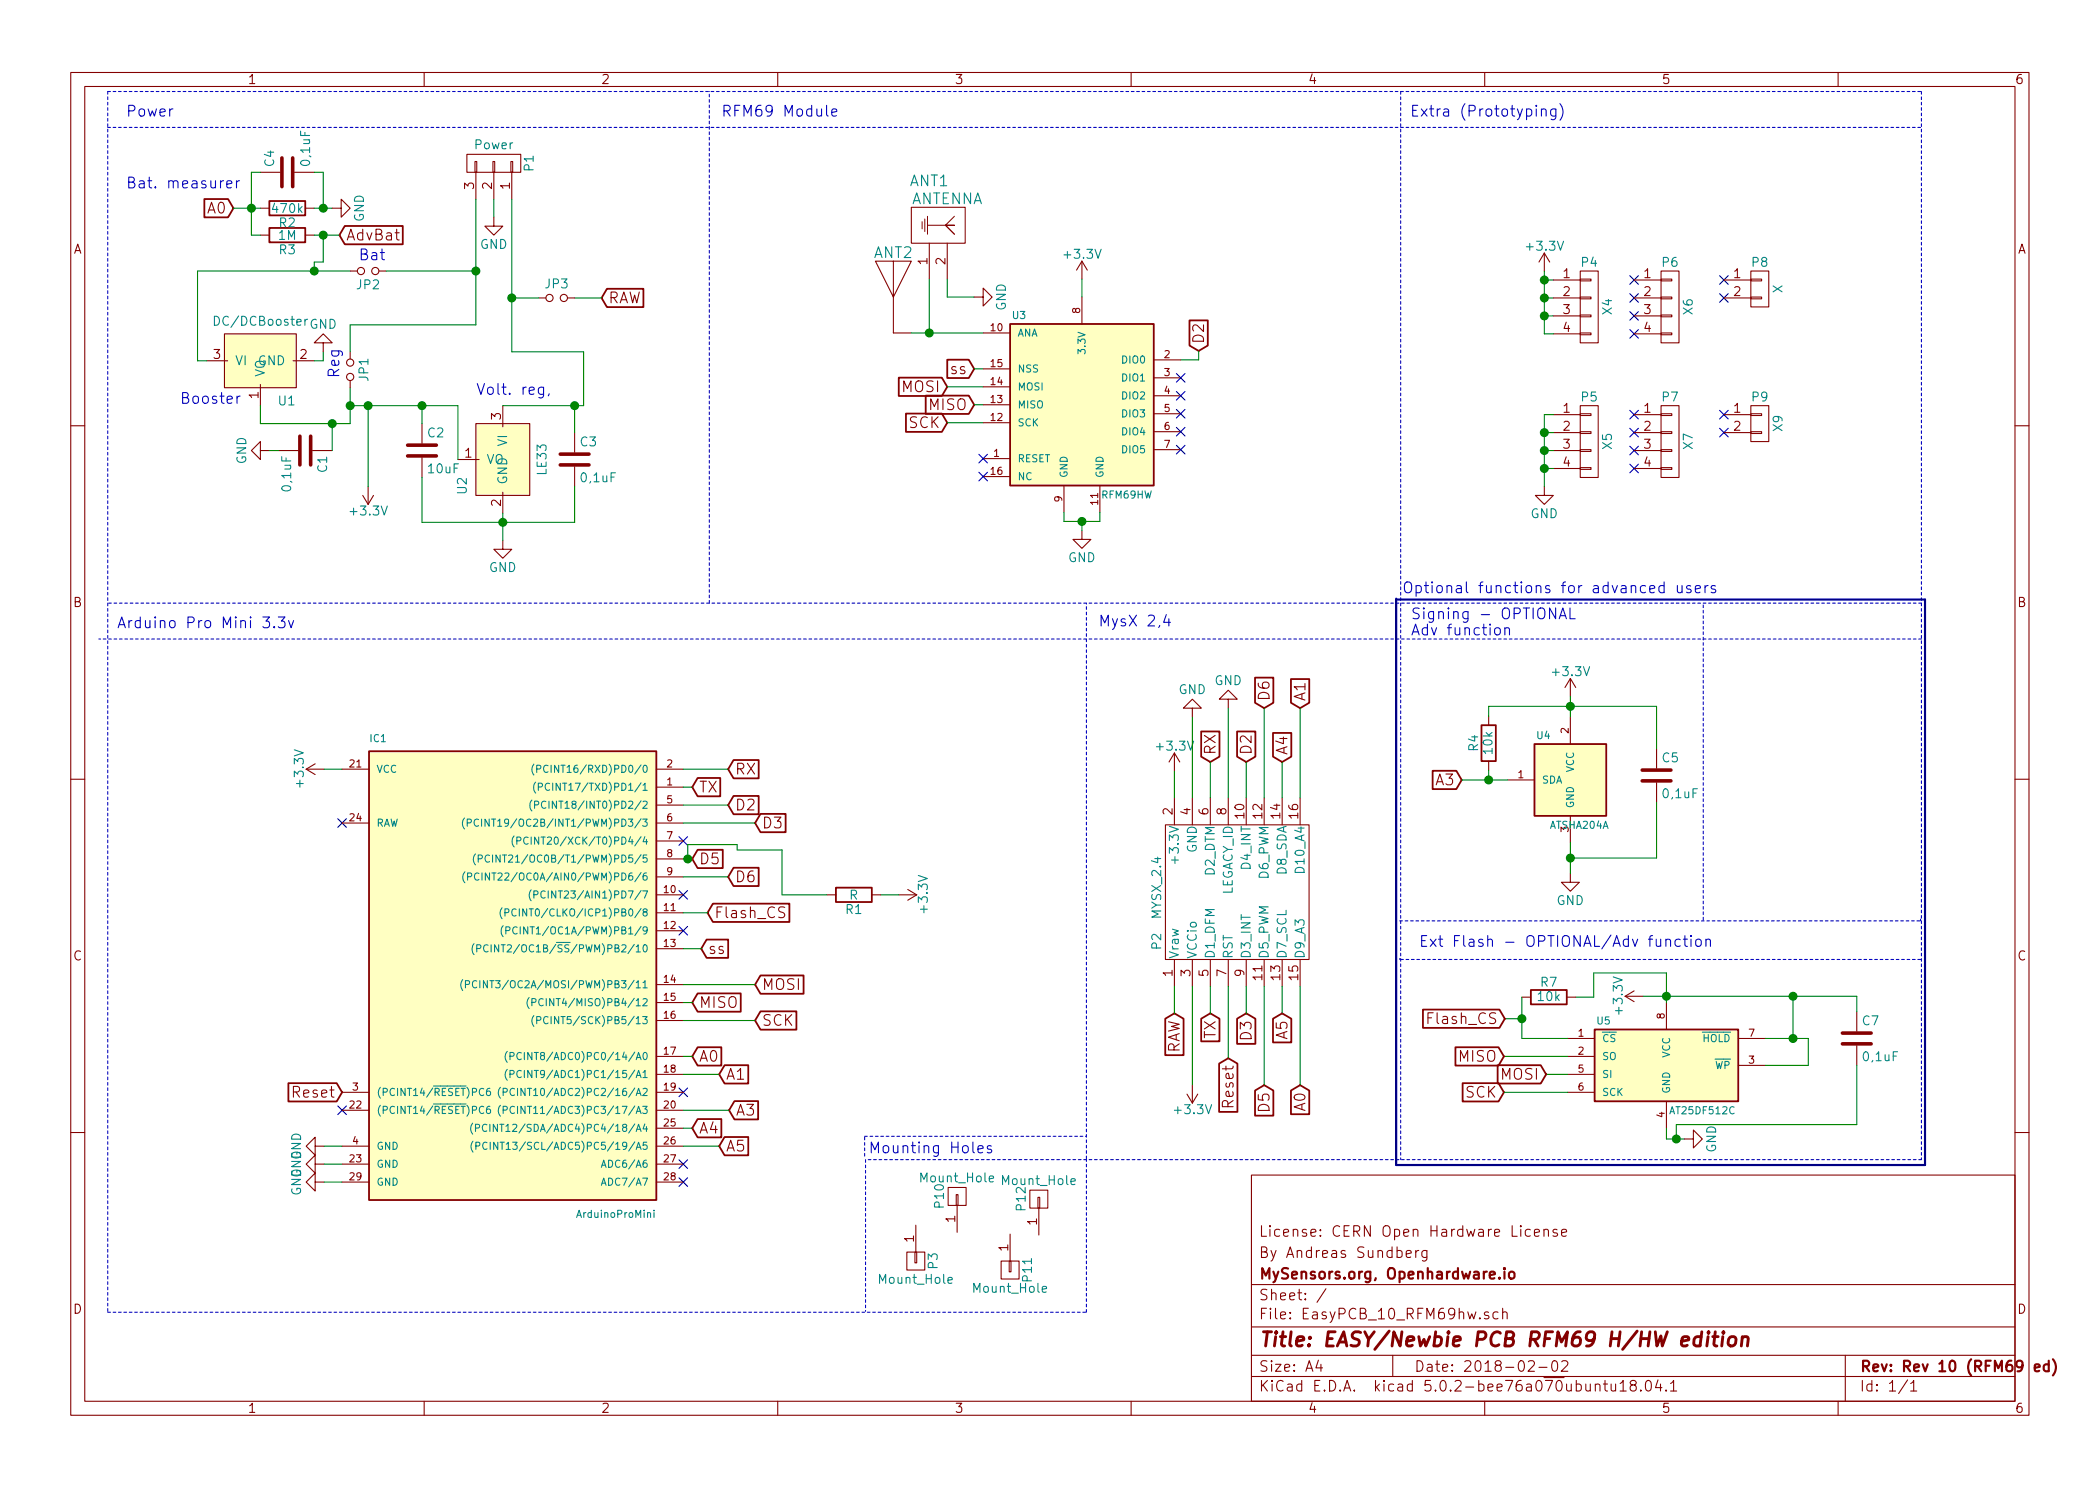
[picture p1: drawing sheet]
EESchema Schematic File Version 4
LIBS:EasyPCB_10_RFM69hw-cache
EELAYER 26 0
EELAYER END
$Descr A4 11693 8268
encoding utf-8
Sheet 1 1
Title "EASY/Newbie PCB RFM69 H/HW edition"
Date "2018-02-02"
Rev "Rev 10 (RFM69 ed)"
Comp "MySensors.org, Openhardware.io"
Comment1 "By Andreas Sundberg"
Comment2 "License: CERN Open Hardware License"
Comment3 ""
Comment4 ""
$EndDescr
$Comp
L EasyPCB_10_RFM69hw-rescue:RFM69HW-RESCUE-EasyPCB_10_RFM69hw U3
U 1 1
P 6025 1995
F 0 "U3" H 5675 2245 40  0000 C CNN
F 1 "RFM69HW" H 6275 1245 40  0000 C CNN
F 2 "mysensors_radios:RFM69HW_SMD_ThroughHole_Handsoldering" H 6025 1995 30  0001 C CIN
F 3 "" H 6025 1995 60  0000 C CNN
	1    6025 1995
	1    0    0    -1  
$EndComp
$Comp
L EasyPCB_10_RFM69hw-rescue:CONN_01X03 P1
U 1 1
P 2750 900
F 0 "P1" H 2750 1100 50  0000 C CNN
F 1 "Power" V 2850 900 50  0000 C CNN
F 2 "ASKicadLib:3_block_Screw_Terminal" H 2750 900 50  0001 C CNN
F 3 "" H 2750 900 50  0000 C CNN
	1    2750 900 
	0    1    -1   0   
$EndComp
$Comp
L EasyPCB_10_RFM69hw-rescue:C C2
U 1 1
P 2350 2500
F 0 "C2" H 2375 2600 50  0000 L CNN
F 1 "10uF" H 2375 2400 50  0000 L CNN
F 2 "Capacitors_ThroughHole:CP_Radial_D5.0mm_P2.50mm" H 2388 2350 50  0001 C CNN
F 3 "" H 2350 2500 50  0000 C CNN
	1    2350 2500
	1    0    0    -1  
$EndComp
$Comp
L EasyPCB_10_RFM69hw-rescue:C C3
U 1 1
P 3200 2550
F 0 "C3" H 3225 2650 50  0000 L CNN
F 1 "0,1uF" H 3225 2450 50  0000 L CNN
F 2 "Capacitors_ThroughHole:CP_Radial_D5.0mm_P2.50mm" H 3238 2400 50  0001 C CNN
F 3 "" H 3200 2550 50  0000 C CNN
	1    3200 2550
	1    0    0    -1  
$EndComp
$Comp
L EasyPCB_10_RFM69hw-rescue:GND #PWR01
U 1 1
P 2800 3000
F 0 "#PWR01" H 2800 2750 50  0001 C CNN
F 1 "GND" H 2800 2850 50  0000 C CNN
F 2 "" H 2800 3000 50  0000 C CNN
F 3 "" H 2800 3000 50  0000 C CNN
	1    2800 3000
	1    0    0    -1  
$EndComp
$Comp
L EasyPCB_10_RFM69hw-rescue:+3.3V #PWR02
U 1 1
P 2050 2700
F 0 "#PWR02" H 2050 2550 50  0001 C CNN
F 1 "+3.3V" H 2050 2840 50  0000 C CNN
F 2 "" H 2050 2700 50  0000 C CNN
F 3 "" H 2050 2700 50  0000 C CNN
	1    2050 2700
	-1   0    0    1   
$EndComp
$Comp
L EasyPCB_10_RFM69hw-rescue:ANT ANT2
U 1 1
P 4975 1845
F 0 "ANT2" H 4975 2295 60  0000 C CNN
F 1 "ANTENNA" H 4975 1795 60  0001 C CNN
F 2 "Pin_Headers:Pin_Header_Straight_1x01_Pitch2.54mm" H 4975 1845 60  0001 C CNN
F 3 "" H 4975 1845 60  0000 C CNN
	1    4975 1845
	1    0    0    -1  
$EndComp
$Comp
L EasyPCB_10_RFM69hw-rescue:GND #PWR03
U 1 1
P 1805 6375
F 0 "#PWR03" H 1805 6125 50  0001 C CNN
F 1 "GND" H 1805 6225 50  0000 C CNN
F 2 "" H 1805 6375 50  0000 C CNN
F 3 "" H 1805 6375 50  0000 C CNN
	1    1805 6375
	0    1    1    0   
$EndComp
$Comp
L EasyPCB_10_RFM69hw-rescue:GND #PWR04
U 1 1
P 1805 6475
F 0 "#PWR04" H 1805 6225 50  0001 C CNN
F 1 "GND" H 1805 6325 50  0000 C CNN
F 2 "" H 1805 6475 50  0000 C CNN
F 3 "" H 1805 6475 50  0000 C CNN
	1    1805 6475
	0    1    1    0   
$EndComp
$Comp
L EasyPCB_10_RFM69hw-rescue:GND #PWR05
U 1 1
P 1805 6575
F 0 "#PWR05" H 1805 6325 50  0001 C CNN
F 1 "GND" H 1805 6425 50  0000 C CNN
F 2 "" H 1805 6575 50  0000 C CNN
F 3 "" H 1805 6575 50  0000 C CNN
	1    1805 6575
	0    1    1    0   
$EndComp
$Comp
L EasyPCB_10_RFM69hw-rescue:+3.3V #PWR06
U 1 1
P 1805 4275
F 0 "#PWR06" H 1805 4125 50  0001 C CNN
F 1 "+3.3V" H 1805 4415 50  0000 C CNN
F 2 "" H 1805 4275 50  0000 C CNN
F 3 "" H 1805 4275 50  0000 C CNN
	1    1805 4275
	0    -1   -1   0   
$EndComp
$Comp
L EasyPCB_10_RFM69hw-rescue:MYSX_2.4 P2
U 1 1
P 6540 5485
F 0 "P2" H 6790 5585 50  0000 C CNN
F 1 "MYSX_2.4" H 7090 5585 50  0000 C CNN
F 2 "mysensors_connectors:MYSX_2.4" H 6540 4285 60  0001 C CNN
F 3 "" H 6540 4285 60  0000 C CNN
	1    6540 5485
	0    -1   -1   0   
$EndComp
$Comp
L EasyPCB_10_RFM69hw-rescue:Jumper_NO_Small JP3
U 1 1
P 3100 1650
F 0 "JP3" H 3100 1730 50  0000 C CNN
F 1 "RAW" H 3110 1590 50  0001 C CNN
F 2 "Pin_Headers:Pin_Header_Straight_1x02_Pitch2.54mm" H 3100 1650 50  0001 C CNN
F 3 "" H 3100 1650 50  0000 C CNN
	1    3100 1650
	1    0    0    -1  
$EndComp
Text GLabel 6540 5635 3    60   Input ~ 0
RAW
Text GLabel 3350 1650 2    60   Input ~ 0
RAW
$Comp
L EasyPCB_10_RFM69hw-rescue:+3.3V #PWR07
U 1 1
P 6540 4285
F 0 "#PWR07" H 6540 4135 50  0001 C CNN
F 1 "+3.3V" H 6540 4425 50  0000 C CNN
F 2 "" H 6540 4285 50  0000 C CNN
F 3 "" H 6540 4285 50  0000 C CNN
	1    6540 4285
	1    0    0    -1  
$EndComp
$Comp
L EasyPCB_10_RFM69hw-rescue:GND #PWR08
U 1 1
P 6640 3985
F 0 "#PWR08" H 6640 3735 50  0001 C CNN
F 1 "GND" H 6640 3835 50  0000 C CNN
F 2 "" H 6640 3985 50  0000 C CNN
F 3 "" H 6640 3985 50  0000 C CNN
	1    6640 3985
	-1   0    0    1   
$EndComp
$Comp
L EasyPCB_10_RFM69hw-rescue:+3.3V #PWR09
U 1 1
P 6640 6035
F 0 "#PWR09" H 6640 5885 50  0001 C CNN
F 1 "+3.3V" H 6640 6175 50  0000 C CNN
F 2 "" H 6640 6035 50  0000 C CNN
F 3 "" H 6640 6035 50  0000 C CNN
	1    6640 6035
	-1   0    0    1   
$EndComp
Text GLabel 6740 5635 3    60   Input ~ 0
TX
Text GLabel 6740 4235 1    60   Input ~ 0
RX
Text GLabel 3855 4375 2    60   Input ~ 0
TX
Text GLabel 4055 4275 2    60   Input ~ 0
RX
$Comp
L EasyPCB_10_RFM69hw-rescue:GND #PWR010
U 1 1
P 6840 3935
F 0 "#PWR010" H 6840 3685 50  0001 C CNN
F 1 "GND" H 6840 3785 50  0000 C CNN
F 2 "" H 6840 3935 50  0000 C CNN
F 3 "" H 6840 3935 50  0000 C CNN
	1    6840 3935
	-1   0    0    1   
$EndComp
Text GLabel 6940 5635 3    60   Input ~ 0
D3
Text GLabel 6940 4235 1    60   Input ~ 0
D2
Text GLabel 6840 5885 3    60   Input ~ 0
Reset
Text GLabel 7040 6035 3    60   Input ~ 0
D5
Text GLabel 7040 3935 1    60   Input ~ 0
D6
Text GLabel 7140 5635 3    60   Input ~ 0
A5
Text GLabel 7140 4235 1    60   Input ~ 0
A4
Text GLabel 7240 6035 3    60   Input ~ 0
A0
Text GLabel 7240 3935 1    60   Input ~ 0
A1
Text GLabel 3855 5875 2    60   Input ~ 0
A0
Text GLabel 4005 5975 2    60   Input ~ 0
A1
Text GLabel 4005 6375 2    60   Input ~ 0
A5
Text GLabel 3855 6275 2    60   Input ~ 0
A4
Text GLabel 4055 4475 2    60   Input ~ 0
D2
Text GLabel 4205 4575 2    60   Input ~ 0
D3
Text GLabel 3855 4775 2    60   Input ~ 0
D5
Text GLabel 4055 4875 2    60   Input ~ 0
D6
Text GLabel 3855 5575 2    60   Input ~ 0
MISO
Text GLabel 4205 5475 2    60   Input ~ 0
MOSI
Text GLabel 4205 5675 2    60   Input ~ 0
SCK
Text GLabel 3905 5275 2    60   Input ~ 0
ss
Text GLabel 5425 2045 0    60   Input ~ 0
ss
Text GLabel 5275 2145 0    60   Input ~ 0
MOSI
Text GLabel 5425 2245 0    60   Input ~ 0
MISO
Text GLabel 5275 2345 0    60   Input ~ 0
SCK
$Comp
L EasyPCB_10_RFM69hw-rescue:GND #PWR011
U 1 1
P 6025 2945
F 0 "#PWR011" H 6025 2695 50  0001 C CNN
F 1 "GND" H 6025 2795 50  0000 C CNN
F 2 "" H 6025 2945 50  0000 C CNN
F 3 "" H 6025 2945 50  0000 C CNN
	1    6025 2945
	1    0    0    -1  
$EndComp
$Comp
L EasyPCB_10_RFM69hw-rescue:+3.3V #PWR012
U 1 1
P 6025 1545
F 0 "#PWR012" H 6025 1395 50  0001 C CNN
F 1 "+3.3V" H 6025 1685 50  0000 C CNN
F 2 "" H 6025 1545 50  0000 C CNN
F 3 "" H 6025 1545 50  0000 C CNN
	1    6025 1545
	1    0    0    -1  
$EndComp
Text GLabel 6675 1945 1    60   Input ~ 0
D2
$Comp
L EasyPCB_10_RFM69hw-rescue:GND #PWR013
U 1 1
P 8600 2700
F 0 "#PWR013" H 8600 2450 50  0001 C CNN
F 1 "GND" H 8600 2550 50  0000 C CNN
F 2 "" H 8600 2700 50  0000 C CNN
F 3 "" H 8600 2700 50  0000 C CNN
	1    8600 2700
	1    0    0    -1  
$EndComp
$Comp
L EasyPCB_10_RFM69hw-rescue:+3.3V #PWR014
U 1 1
P 8600 1500
F 0 "#PWR014" H 8600 1350 50  0001 C CNN
F 1 "+3.3V" H 8600 1640 50  0000 C CNN
F 2 "" H 8600 1500 50  0000 C CNN
F 3 "" H 8600 1500 50  0000 C CNN
	1    8600 1500
	1    0    0    -1  
$EndComp
NoConn ~ 3805 4675
NoConn ~ 3805 4975
NoConn ~ 3805 6075
NoConn ~ 3805 6475
NoConn ~ 3805 6575
NoConn ~ 1905 6175
NoConn ~ 1905 4575
NoConn ~ 9100 1550
NoConn ~ 9100 1650
NoConn ~ 9100 1750
NoConn ~ 9100 1850
NoConn ~ 9100 2300
NoConn ~ 9100 2400
NoConn ~ 9100 2500
NoConn ~ 9100 2600
NoConn ~ 9600 2400
NoConn ~ 9600 2300
NoConn ~ 9600 1650
NoConn ~ 9600 1550
NoConn ~ 5475 2545
NoConn ~ 5475 2645
NoConn ~ 6575 2095
NoConn ~ 6575 2195
NoConn ~ 6575 2295
NoConn ~ 6575 2395
NoConn ~ 6575 2495
$Comp
L EasyPCB_10_RFM69hw-rescue:Jumper_NO_Small JP1
U 1 1
P 1950 2050
F 0 "JP1" H 1950 2130 50  0000 C CNN
F 1 "REG" H 1960 1990 50  0001 C CNN
F 2 "Pin_Headers:Pin_Header_Straight_1x02_Pitch2.54mm" H 1950 2050 50  0001 C CNN
F 3 "" H 1950 2050 50  0000 C CNN
	1    1950 2050
	0    1    1    0   
$EndComp
Text Notes 1900 2100 1    60   ~ 0
Reg
$Comp
L EasyPCB_10_RFM69hw-rescue:GND #PWR015
U 1 1
P 1800 1950
F 0 "#PWR015" H 1800 1700 50  0001 C CNN
F 1 "GND" H 1800 1800 50  0000 C CNN
F 2 "" H 1800 1950 50  0000 C CNN
F 3 "" H 1800 1950 50  0000 C CNN
	1    1800 1950
	-1   0    0    1   
$EndComp
$Comp
L EasyPCB_10_RFM69hw-rescue:Jumper_NO_Small JP2
U 1 1
P 2050 1500
F 0 "JP2" H 2050 1580 50  0000 C CNN
F 1 "BAT" H 2060 1440 50  0001 C CNN
F 2 "Pin_Headers:Pin_Header_Straight_1x02_Pitch2.54mm" H 2050 1500 50  0001 C CNN
F 3 "" H 2050 1500 50  0000 C CNN
	1    2050 1500
	-1   0    0    1   
$EndComp
Text Notes 2150 1450 2    60   ~ 0
Bat
$Comp
L EasyPCB_10_RFM69hw-rescue:C C1
U 1 1
P 1700 2500
F 0 "C1" H 1725 2600 50  0000 L CNN
F 1 "0,1uF" H 1725 2400 50  0000 L CNN
F 2 "Capacitors_ThroughHole:CP_Radial_D5.0mm_P2.50mm" H 1738 2350 50  0001 C CNN
F 3 "" H 1700 2500 50  0000 C CNN
	1    1700 2500
	0    1    1    0   
$EndComp
$Comp
L EasyPCB_10_RFM69hw-rescue:GND #PWR016
U 1 1
P 1500 2500
F 0 "#PWR016" H 1500 2250 50  0001 C CNN
F 1 "GND" H 1500 2350 50  0000 C CNN
F 2 "" H 1500 2500 50  0000 C CNN
F 3 "" H 1500 2500 50  0000 C CNN
	1    1500 2500
	0    1    1    0   
$EndComp
$Comp
L EasyPCB_10_RFM69hw-rescue:R R1
U 1 1
P 4755 4975
F 0 "R1" V 4835 4975 50  0000 C CNN
F 1 "R" V 4755 4975 50  0000 C CNN
F 2 "Resistors_ThroughHole:R_Axial_DIN0207_L6.3mm_D2.5mm_P10.16mm_Horizontal" V 4685 4975 50  0001 C CNN
F 3 "" H 4755 4975 50  0000 C CNN
	1    4755 4975
	0    1    1    0   
$EndComp
$Comp
L EasyPCB_10_RFM69hw-rescue:+3.3V #PWR017
U 1 1
P 5005 4975
F 0 "#PWR017" H 5005 4825 50  0001 C CNN
F 1 "+3.3V" H 5005 5115 50  0000 C CNN
F 2 "" H 5005 4975 50  0000 C CNN
F 3 "" H 5005 4975 50  0000 C CNN
	1    5005 4975
	0    1    1    0   
$EndComp
$Comp
L EasyPCB_10_RFM69hw-rescue:LE33 U2
U 1 1
P 2800 2650
F 0 "U2" H 2900 2400 50  0000 R BNN
F 1 "LE33" H 2700 2900 50  0000 C TNN
F 2 "ASKicadLib:TO-92_LE33_Andreas" H 2700 2700 60  0001 C CNN
F 3 "" H 2700 2700 60  0000 C CNN
	1    2800 2650
	0    1    1    0   
$EndComp
$Comp
L EasyPCB_10_RFM69hw-rescue:DC_DCBooster U1
U 1 1
P 1550 2000
F 0 "U1" H 1650 1750 50  0000 R BNN
F 1 "DC/DCBooster" H 1450 2250 50  0000 C TNN
F 2 "Pin_Headers:Pin_Header_Straight_1x03_Pitch2.54mm" H 1450 2050 60  0001 C CNN
F 3 "" H 1450 2050 60  0000 C CNN
	1    1550 2000
	1    0    0    -1  
$EndComp
$Comp
L EasyPCB_10_RFM69hw-rescue:GND #PWR018
U 1 1
P 2750 1200
F 0 "#PWR018" H 2750 950 50  0001 C CNN
F 1 "GND" H 2750 1050 50  0000 C CNN
F 2 "" H 2750 1200 50  0000 C CNN
F 3 "" H 2750 1200 50  0000 C CNN
	1    2750 1200
	1    0    0    -1  
$EndComp
Text GLabel 1905 6075 0    60   Input ~ 0
Reset
$Comp
L EasyPCB_10_RFM69hw-rescue:ArduinoProMini IC1
U 1 1
P 2805 5375
F 0 "IC1" H 2055 6625 40  0000 L BNN
F 1 "ArduinoProMini" H 3205 3975 40  0000 L BNN
F 2 "mysensors_arduino:pro_mini" H 2805 5375 30  0001 C CIN
F 3 "" H 2805 5375 60  0000 C CNN
	1    2805 5375
	1    0    0    -1  
$EndComp
$Comp
L EasyPCB_10_RFM69hw-rescue:ANTENNA ANT1
U 1 1
P 5225 1245
F 0 "ANT1" V 4975 1195 60  0000 C CNN
F 1 "ANTENNA" V 5075 1295 60  0000 C CNN
F 2 "kicad-footprints:SMA_EDGE" H 5225 1245 60  0001 C CNN
F 3 "" H 5225 1245 60  0001 C CNN
	1    5225 1245
	0    1    1    0   
$EndComp
$Comp
L EasyPCB_10_RFM69hw-rescue:GND #PWR019
U 1 1
P 5425 1645
F 0 "#PWR019" H 5425 1395 50  0001 C CNN
F 1 "GND" H 5425 1495 50  0000 C CNN
F 2 "" H 5425 1645 50  0000 C CNN
F 3 "" H 5425 1645 50  0000 C CNN
	1    5425 1645
	0    -1   -1   0   
$EndComp
$Comp
L EasyPCB_10_RFM69hw-rescue:CONN_01X04 P4
U 1 1
P 8850 1700
F 0 "P4" H 8850 1950 50  0000 C CNN
F 1 "X4" V 8950 1700 50  0000 C CNN
F 2 "Pin_Headers:Pin_Header_Straight_1x04_Pitch2.54mm" H 8850 1700 50  0001 C CNN
F 3 "" H 8850 1700 50  0000 C CNN
	1    8850 1700
	1    0    0    -1  
$EndComp
$Comp
L EasyPCB_10_RFM69hw-rescue:CONN_01X04 P5
U 1 1
P 8850 2450
F 0 "P5" H 8850 2700 50  0000 C CNN
F 1 "X5" V 8950 2450 50  0000 C CNN
F 2 "Pin_Headers:Pin_Header_Straight_1x04_Pitch2.54mm" H 8850 2450 50  0001 C CNN
F 3 "" H 8850 2450 50  0000 C CNN
	1    8850 2450
	1    0    0    -1  
$EndComp
$Comp
L EasyPCB_10_RFM69hw-rescue:CONN_01X04 P6
U 1 1
P 9300 1700
F 0 "P6" H 9300 1950 50  0000 C CNN
F 1 "X6" V 9400 1700 50  0000 C CNN
F 2 "Pin_Headers:Pin_Header_Straight_1x04_Pitch2.54mm" H 9300 1700 50  0001 C CNN
F 3 "" H 9300 1700 50  0000 C CNN
	1    9300 1700
	1    0    0    -1  
$EndComp
$Comp
L EasyPCB_10_RFM69hw-rescue:CONN_01X04 P7
U 1 1
P 9300 2450
F 0 "P7" H 9300 2700 50  0000 C CNN
F 1 "X7" V 9400 2450 50  0000 C CNN
F 2 "Pin_Headers:Pin_Header_Straight_1x04_Pitch2.54mm" H 9300 2450 50  0001 C CNN
F 3 "" H 9300 2450 50  0000 C CNN
	1    9300 2450
	1    0    0    -1  
$EndComp
$Comp
L EasyPCB_10_RFM69hw-rescue:R R3
U 1 1
P 1600 1300
F 0 "R3" V 1680 1300 50  0000 C CNN
F 1 "1M" V 1600 1300 50  0000 C CNN
F 2 "Resistors_ThroughHole:R_Axial_DIN0207_L6.3mm_D2.5mm_P7.62mm_Horizontal" V 1530 1300 50  0001 C CNN
F 3 "" H 1600 1300 50  0000 C CNN
	1    1600 1300
	0    1    1    0   
$EndComp
$Comp
L EasyPCB_10_RFM69hw-rescue:R R2
U 1 1
P 1600 1150
F 0 "R2" V 1680 1150 50  0000 C CNN
F 1 "470k" V 1600 1150 50  0000 C CNN
F 2 "Resistors_ThroughHole:R_Axial_DIN0207_L6.3mm_D2.5mm_P7.62mm_Horizontal" V 1530 1150 50  0001 C CNN
F 3 "" H 1600 1150 50  0000 C CNN
	1    1600 1150
	0    1    1    0   
$EndComp
$Comp
L EasyPCB_10_RFM69hw-rescue:C C4
U 1 1
P 1600 950
F 0 "C4" H 1625 1050 50  0000 L CNN
F 1 "0,1uF" H 1625 850 50  0000 L CNN
F 2 "Capacitors_ThroughHole:CP_Radial_D5.0mm_P2.50mm" H 1638 800 50  0001 C CNN
F 3 "" H 1600 950 50  0000 C CNN
	1    1600 950 
	0    -1   -1   0   
$EndComp
$Comp
L EasyPCB_10_RFM69hw-rescue:GND #PWR020
U 1 1
P 1850 1150
F 0 "#PWR020" H 1850 900 50  0001 C CNN
F 1 "GND" H 1850 1000 50  0000 C CNN
F 2 "" H 1850 1150 50  0000 C CNN
F 3 "" H 1850 1150 50  0000 C CNN
	1    1850 1150
	0    -1   -1   0   
$EndComp
Text GLabel 1300 1150 0    60   Input ~ 0
A0
Text Notes 700  650  0    60   ~ 0
Power
Text Notes 700  1050 0    60   ~ 0
Bat. measurer
Text Notes 1000 2250 0    60   ~ 0
Booster\n
Text Notes 2650 2200 0    60   ~ 0
Volt. reg,
Text Notes 6115 3490 0    60   ~ 0
MysX 2,4
Text Notes 7850 650  0    60   ~ 0
Extra (Prototyping)
Text Notes 4015 650  0    60   ~ 0
RFM69 Module
Text Notes 650  3500 0    60   ~ 0
Arduino Pro Mini 3.3v
Text Notes 7855 3540 0    60   ~ 0
Signing - OPTIONAL\nAdv function
$Comp
L EasyPCB_10_RFM69hw-rescue:ATSHA204A U4
U 1 1
P 8945 4335
F 0 "U4" H 8595 4585 40  0000 C CNN
F 1 "ATSHA204A" H 8795 4085 40  0000 C CNN
F 2 "TO_SOT_Packages_SMD:SOT-23_Handsoldering" H 8695 4335 30  0001 C CIN
F 3 "" H 8945 4335 60  0000 C CNN
	1    8945 4335
	1    0    0    -1  
$EndComp
$Comp
L EasyPCB_10_RFM69hw-rescue:+3.3V #PWR021
U 1 1
P 8745 3870
F 0 "#PWR021" H 8745 3720 50  0001 C CNN
F 1 "+3.3V" H 8745 4010 50  0000 C CNN
F 2 "" H 8745 3870 50  0000 C CNN
F 3 "" H 8745 3870 50  0000 C CNN
	1    8745 3870
	1    0    0    -1  
$EndComp
$Comp
L EasyPCB_10_RFM69hw-rescue:GND #PWR022
U 1 1
P 8745 4855
F 0 "#PWR022" H 8745 4605 50  0001 C CNN
F 1 "GND" H 8745 4705 50  0000 C CNN
F 2 "" H 8745 4855 50  0000 C CNN
F 3 "" H 8745 4855 50  0000 C CNN
	1    8745 4855
	1    0    0    -1  
$EndComp
Text GLabel 8140 4335 0    60   Input ~ 0
A3
$Comp
L EasyPCB_10_RFM69hw-rescue:C C5
U 1 1
P 9225 4310
F 0 "C5" H 9250 4410 50  0000 L CNN
F 1 "0,1uF" H 9250 4210 50  0000 L CNN
F 2 "Capacitors_SMD:C_0805_HandSoldering" H 9263 4160 50  0001 C CNN
F 3 "" H 9225 4310 50  0000 C CNN
	1    9225 4310
	1    0    0    -1  
$EndComp
$Comp
L EasyPCB_10_RFM69hw-rescue:R R4
U 1 1
P 8290 4130
F 0 "R4" V 8370 4130 50  0000 C CNN
F 1 "10k" V 8290 4130 50  0000 C CNN
F 2 "Resistors_SMD:R_0805_HandSoldering" V 8220 4130 50  0001 C CNN
F 3 "" H 8290 4130 50  0000 C CNN
	1    8290 4130
	-1   0    0    1   
$EndComp
Text GLabel 4060 6175 2    60   Input ~ 0
A3
NoConn ~ 3805 5175
Wire Wire Line
	2850 1950 3250 1950
Wire Wire Line
	3250 1950 3250 2250
Wire Wire Line
	3250 2250 3200 2250
Connection ~ 2050 2250
Wire Wire Line
	2650 1800 1950 1800
Wire Wire Line
	3200 2400 3200 2250
Connection ~ 3200 2250
Wire Wire Line
	3200 2900 3200 2700
Wire Wire Line
	5075 1845 5175 1845
Wire Wire Line
	5175 1845 5175 1545
Connection ~ 5175 1845
Wire Wire Line
	1805 6575 1905 6575
Wire Wire Line
	1905 6475 1805 6475
Wire Wire Line
	1805 6375 1905 6375
Wire Wire Line
	1805 4275 1905 4275
Wire Wire Line
	3000 1650 2850 1650
Connection ~ 2850 1650
Wire Wire Line
	3200 1650 3350 1650
Wire Wire Line
	6540 5485 6540 5635
Wire Wire Line
	6540 4285 6540 4435
Wire Wire Line
	6640 4435 6640 3985
Wire Wire Line
	6640 6035 6640 5485
Wire Wire Line
	6740 5485 6740 5635
Wire Wire Line
	6740 4435 6740 4235
Wire Wire Line
	3805 4375 3855 4375
Wire Wire Line
	3805 4275 4055 4275
Wire Wire Line
	6840 4435 6840 3935
Wire Wire Line
	6940 5485 6940 5635
Wire Wire Line
	7040 5485 7040 6035
Wire Wire Line
	7140 5485 7140 5635
Wire Wire Line
	7240 5485 7240 6035
Wire Wire Line
	7040 4435 7040 3935
Wire Wire Line
	7140 4435 7140 4235
Wire Wire Line
	7240 4435 7240 3935
Wire Wire Line
	4005 5975 3805 5975
Wire Wire Line
	3805 5875 3855 5875
Wire Wire Line
	4005 6375 3805 6375
Wire Wire Line
	3805 6275 3855 6275
Wire Wire Line
	4055 4475 3805 4475
Wire Wire Line
	3805 4575 4205 4575
Wire Wire Line
	4055 4875 3805 4875
Wire Wire Line
	3805 4775 3830 4775
Wire Wire Line
	3805 5575 3855 5575
Wire Wire Line
	3805 5675 4205 5675
Wire Wire Line
	4205 5475 3805 5475
Wire Wire Line
	3805 5275 3905 5275
Wire Wire Line
	5475 2045 5425 2045
Wire Wire Line
	5475 2145 5275 2145
Wire Wire Line
	5475 2245 5425 2245
Wire Wire Line
	5475 2345 5275 2345
Wire Wire Line
	5925 2845 5925 2895
Wire Wire Line
	5925 2895 6025 2895
Wire Wire Line
	6125 2895 6125 2845
Wire Wire Line
	6025 2895 6025 2945
Connection ~ 6025 2895
Wire Wire Line
	6025 1545 6025 1645
Wire Wire Line
	6575 1995 6675 1995
Wire Wire Line
	6675 1995 6675 1945
Wire Wire Line
	6940 4435 6940 4235
Wire Wire Line
	8600 2300 8600 2400
Wire Wire Line
	8650 2300 8600 2300
Wire Wire Line
	8650 2400 8600 2400
Connection ~ 8600 2400
Wire Wire Line
	8650 2500 8600 2500
Connection ~ 8600 2500
Wire Wire Line
	8650 2600 8600 2600
Connection ~ 8600 2600
Wire Wire Line
	8600 1500 8600 1550
Wire Wire Line
	8650 1550 8600 1550
Connection ~ 8600 1550
Wire Wire Line
	8650 1650 8600 1650
Connection ~ 8600 1650
Wire Wire Line
	8650 1750 8600 1750
Connection ~ 8600 1750
Wire Wire Line
	8600 1850 8650 1850
Wire Wire Line
	1950 1800 1950 1950
Wire Wire Line
	1950 2350 1950 2250
Wire Wire Line
	2050 2250 2050 2700
Connection ~ 2650 1500
Connection ~ 1950 2250
Wire Wire Line
	1950 2250 2050 2250
Wire Wire Line
	1100 1500 1750 1500
Wire Wire Line
	2150 1500 2650 1500
Wire Wire Line
	4105 4725 4355 4725
Wire Wire Line
	4355 4725 4355 4975
Wire Wire Line
	4355 4975 4605 4975
Wire Wire Line
	4905 4975 5005 4975
Wire Wire Line
	2650 1100 2650 1500
Wire Wire Line
	2850 1100 2850 1650
Wire Wire Line
	2550 2250 2550 2550
Wire Wire Line
	2800 2850 2800 2900
Wire Wire Line
	2350 2250 2350 2350
Connection ~ 2350 2250
Wire Wire Line
	2350 2650 2350 2900
Wire Wire Line
	2350 2900 2800 2900
Connection ~ 2800 2900
Wire Wire Line
	1450 2250 1450 2350
Wire Wire Line
	1450 2350 1850 2350
Wire Wire Line
	1750 2000 1800 2000
Wire Wire Line
	1800 2000 1800 1950
Wire Wire Line
	1850 2350 1850 2500
Connection ~ 1850 2350
Wire Wire Line
	1550 2500 1500 2500
Wire Wire Line
	1150 2000 1100 2000
Wire Wire Line
	1100 2000 1100 1500
Wire Wire Line
	2750 1100 2750 1200
Wire Wire Line
	6840 5485 6840 5885
Wire Wire Line
	5275 1545 5275 1645
Wire Wire Line
	5275 1645 5425 1645
Connection ~ 1750 1500
Wire Wire Line
	1400 1300 1450 1300
Wire Wire Line
	1400 950  1400 1150
Wire Wire Line
	1300 1150 1400 1150
Connection ~ 1400 1150
Wire Wire Line
	1400 950  1450 950 
Wire Wire Line
	1750 950  1800 950 
Wire Wire Line
	1750 1150 1800 1150
Wire Wire Line
	1800 950  1800 1150
Connection ~ 1800 1150
Wire Notes Line
	10700 3350 600  3350
Wire Notes Line
	3950 3350 3950 500 
Wire Notes Line
	600  700  10700 700 
Wire Notes Line
	600  500  600  7300
Wire Notes Line
	600  500  10700 500 
Wire Notes Line
	10700 500  10700 6450
Wire Notes Line
	600  7300 6050 7300
Wire Notes Line
	10700 3550 550  3550
Wire Notes Line
	10700 6450 4820 6450
Wire Notes Line
	7800 500  7800 6450
Wire Wire Line
	1750 1300 1800 1300
Wire Wire Line
	1800 1300 1800 1450
Wire Wire Line
	1800 1450 1750 1450
Wire Wire Line
	1750 1450 1750 1500
Wire Notes Line
	6050 7300 6050 6450
Wire Notes Line
	6050 6445 6050 3350
Wire Wire Line
	8140 4335 8290 4335
Wire Wire Line
	8745 3985 8745 3925
Wire Wire Line
	8745 4685 8745 4770
Wire Wire Line
	8290 3925 8745 3925
Wire Wire Line
	9225 3925 9225 4160
Connection ~ 8745 3925
Wire Wire Line
	8745 4770 9225 4770
Wire Wire Line
	9225 4770 9225 4460
Connection ~ 8745 4770
Wire Wire Line
	8290 4280 8290 4335
Connection ~ 8290 4335
Wire Wire Line
	8290 3980 8290 3925
Wire Notes Line
	7795 5120 10695 5120
Wire Notes Line
	10695 5120 10695 5110
Wire Notes Line
	10695 5335 7795 5335
Wire Notes Line
	7795 5335 7795 5330
Wire Wire Line
	4060 6175 3805 6175
Wire Notes Line
	9485 5115 9485 3350
Text GLabel 1890 1300 2    60   Input ~ 0
AdvBat
Connection ~ 1800 1300
Text Notes 7900 5275 0    60   ~ 0
Ext Flash - OPTIONAL/Adv function
Wire Bus Line
	7775 3325 7775 6480
Wire Bus Line
	7775 6480 10720 6480
Wire Bus Line
	10720 6480 10720 3330
Wire Bus Line
	10720 3330 7775 3330
Text Notes 9570 3305 2    60   ~ 0
Optional functions for advanced users
Wire Wire Line
	3830 4775 3830 4695
Wire Wire Line
	3830 4695 4105 4695
Wire Wire Line
	4105 4695 4105 4725
Connection ~ 3830 4775
$Comp
L EasyPCB_10_RFM69hw-rescue:AT25DF512C U5
U 1 1
P 9280 5925
F 0 "U5" H 8930 6175 40  0000 C CNN
F 1 "AT25DF512C" H 9480 5675 40  0000 C CNN
F 2 "Housings_SOIC:SOIC-8_3.9x4.9mm_Pitch1.27mm" H 9280 5925 30  0001 C CIN
F 3 "" H 9280 5925 60  0000 C CNN
	1    9280 5925
	1    0    0    -1  
$EndComp
$Comp
L EasyPCB_10_RFM69hw-rescue:GND #PWR023
U 1 1
P 9380 6335
F 0 "#PWR023" H 9380 6085 50  0001 C CNN
F 1 "GND" H 9380 6185 50  0000 C CNN
F 2 "" H 9380 6335 50  0000 C CNN
F 3 "" H 9380 6335 50  0000 C CNN
	1    9380 6335
	0    -1   -1   0   
$EndComp
$Comp
L EasyPCB_10_RFM69hw-rescue:+3.3V #PWR024
U 1 1
P 9150 5540
F 0 "#PWR024" H 9150 5390 50  0001 C CNN
F 1 "+3.3V" H 9150 5680 50  0000 C CNN
F 2 "" H 9150 5540 50  0000 C CNN
F 3 "" H 9150 5540 50  0000 C CNN
	1    9150 5540
	0    -1   -1   0   
$EndComp
$Comp
L EasyPCB_10_RFM69hw-rescue:C C7
U 1 1
P 10340 5775
F 0 "C7" H 10365 5875 50  0000 L CNN
F 1 "0,1uF" H 10365 5675 50  0000 L CNN
F 2 "Capacitors_SMD:C_0805_HandSoldering" H 10378 5625 50  0001 C CNN
F 3 "" H 10340 5775 50  0000 C CNN
	1    10340 5775
	1    0    0    -1  
$EndComp
Wire Wire Line
	9830 5925 10070 5925
Wire Wire Line
	9830 5775 9985 5775
Wire Wire Line
	10070 5775 10070 5925
Wire Wire Line
	9150 5540 9280 5540
Wire Wire Line
	10340 5540 10340 5625
Wire Wire Line
	9280 5410 9280 5540
Connection ~ 9280 5540
Wire Wire Line
	8475 5775 8730 5775
Wire Wire Line
	8730 5875 8375 5875
Wire Wire Line
	8730 5975 8610 5975
Text GLabel 8610 5975 0    60   Input ~ 0
MOSI
Text GLabel 8375 5875 0    60   Input ~ 0
MISO
Text GLabel 8375 6075 0    60   Input ~ 0
SCK
$Comp
L EasyPCB_10_RFM69hw-rescue:R R7
U 1 1
P 8625 5545
F 0 "R7" V 8705 5545 50  0000 C CNN
F 1 "10k" V 8625 5545 50  0000 C CNN
F 2 "Resistors_SMD:R_0805_HandSoldering" V 8555 5545 50  0001 C CNN
F 3 "" H 8625 5545 50  0000 C CNN
	1    8625 5545
	0    -1   -1   0   
$EndComp
Wire Wire Line
	9280 5410 8875 5410
Wire Wire Line
	8875 5410 8875 5545
Wire Wire Line
	8875 5545 8775 5545
Wire Wire Line
	8475 5775 8475 5665
Wire Wire Line
	8475 5665 8380 5665
Connection ~ 8475 5665
Text GLabel 8380 5665 0    60   Input ~ 0
Flash_CS
Text GLabel 3940 5075 2    60   Input ~ 0
Flash_CS
Wire Wire Line
	3805 5075 3940 5075
Wire Wire Line
	9280 6275 9280 6335
Wire Wire Line
	9280 6335 9335 6335
$Comp
L EasyPCB_10_RFM69hw-rescue:CONN_01X01 P11
U 1 1
P 5625 7065
F 0 "P11" H 5625 7165 50  0000 C CNN
F 1 "Mount_Hole" V 5725 7065 50  0000 C CNN
F 2 "Mounting_Holes:MountingHole_2.5mm" H 5625 7065 50  0001 C CNN
F 3 "" H 5625 7065 50  0000 C CNN
	1    5625 7065
	0    1    1    0   
$EndComp
$Comp
L EasyPCB_10_RFM69hw-rescue:CONN_01X01 P10
U 1 1
P 5330 6655
F 0 "P10" H 5330 6755 50  0000 C CNN
F 1 "Mount_Hole" V 5430 6655 50  0000 C CNN
F 2 "Mounting_Holes:MountingHole_2.5mm" H 5330 6655 50  0001 C CNN
F 3 "" H 5330 6655 50  0000 C CNN
	1    5330 6655
	0    -1   -1   0   
$EndComp
$Comp
L EasyPCB_10_RFM69hw-rescue:CONN_01X01 P3
U 1 1
P 5100 7015
F 0 "P3" H 5100 7115 50  0000 C CNN
F 1 "Mount_Hole" V 5200 7015 50  0000 C CNN
F 2 "Mounting_Holes:MountingHole_2.5mm" H 5100 7015 50  0001 C CNN
F 3 "" H 5100 7015 50  0000 C CNN
	1    5100 7015
	0    1    1    0   
$EndComp
Wire Notes Line
	4820 6450 4820 7295
Wire Notes Line
	4815 6430 4815 6320
Wire Notes Line
	4815 6320 6050 6320
Text Notes 4835 6425 0    60   ~ 0
Mounting Holes\n
$Comp
L EasyPCB_10_RFM69hw-rescue:CONN_01X02 P9
U 1 1
P 9800 2350
F 0 "P9" H 9800 2500 50  0000 C CNN
F 1 "X9" V 9900 2350 50  0000 C CNN
F 2 "Pin_Headers:Pin_Header_Straight_1x02_Pitch2.54mm" H 9800 2350 50  0001 C CNN
F 3 "" H 9800 2350 50  0000 C CNN
	1    9800 2350
	1    0    0    -1  
$EndComp
$Comp
L EasyPCB_10_RFM69hw-rescue:CONN_01X02 P8
U 1 1
P 9800 1600
F 0 "P8" H 9800 1750 50  0000 C CNN
F 1 "X" V 9900 1600 50  0000 C CNN
F 2 "Pin_Headers:Pin_Header_Straight_1x02_Pitch2.54mm" H 9800 1600 50  0001 C CNN
F 3 "" H 9800 1600 50  0000 C CNN
	1    9800 1600
	1    0    0    -1  
$EndComp
$Comp
L EasyPCB_10_RFM69hw-rescue:CONN_01X01 P12
U 1 1
P 5785 6670
F 0 "P12" H 5785 6770 50  0000 C CNN
F 1 "Mount_Hole" V 5885 6670 50  0000 C CNN
F 2 "Mounting_Holes:MountingHole_2.5mm" H 5785 6670 50  0001 C CNN
F 3 "" H 5785 6670 50  0000 C CNN
	1    5785 6670
	0    -1   -1   0   
$EndComp
Wire Wire Line
	2050 2250 2350 2250
Wire Wire Line
	3200 2250 2800 2250
Wire Wire Line
	5175 1845 5475 1845
Wire Wire Line
	2850 1650 2850 1950
Wire Wire Line
	6025 2895 6125 2895
Wire Wire Line
	8600 2400 8600 2500
Wire Wire Line
	8600 2500 8600 2600
Wire Wire Line
	8600 2600 8600 2700
Wire Wire Line
	8600 1550 8600 1650
Wire Wire Line
	8600 1650 8600 1750
Wire Wire Line
	8600 1750 8600 1850
Wire Wire Line
	2650 1500 2650 1800
Wire Wire Line
	1950 2250 1950 2150
Wire Wire Line
	2350 2250 2550 2250
Wire Wire Line
	2800 2900 2800 3000
Wire Wire Line
	2800 2900 3200 2900
Wire Wire Line
	1850 2350 1950 2350
Wire Wire Line
	1750 1500 1950 1500
Wire Wire Line
	1400 1150 1400 1300
Wire Wire Line
	1400 1150 1450 1150
Wire Wire Line
	1800 1150 1850 1150
Wire Wire Line
	8745 3925 8745 3870
Wire Wire Line
	8745 3925 9225 3925
Wire Wire Line
	8745 4770 8745 4855
Wire Wire Line
	8290 4335 8395 4335
Wire Wire Line
	1800 1300 1890 1300
Wire Wire Line
	3830 4775 3855 4775
Wire Wire Line
	9280 5540 9985 5540
Wire Wire Line
	9280 5540 9280 5575
Wire Wire Line
	8475 5665 8475 5545
Wire Wire Line
	8375 6075 8730 6075
Wire Wire Line
	10340 5925 10340 6255
Wire Wire Line
	10340 6255 9335 6255
Wire Wire Line
	9335 6255 9335 6335
Connection ~ 9335 6335
Wire Wire Line
	9335 6335 9380 6335
Wire Wire Line
	9985 5775 9985 5540
Connection ~ 9985 5775
Wire Wire Line
	9985 5775 10070 5775
Connection ~ 9985 5540
Wire Wire Line
	9985 5540 10340 5540
$EndSCHEMATC
